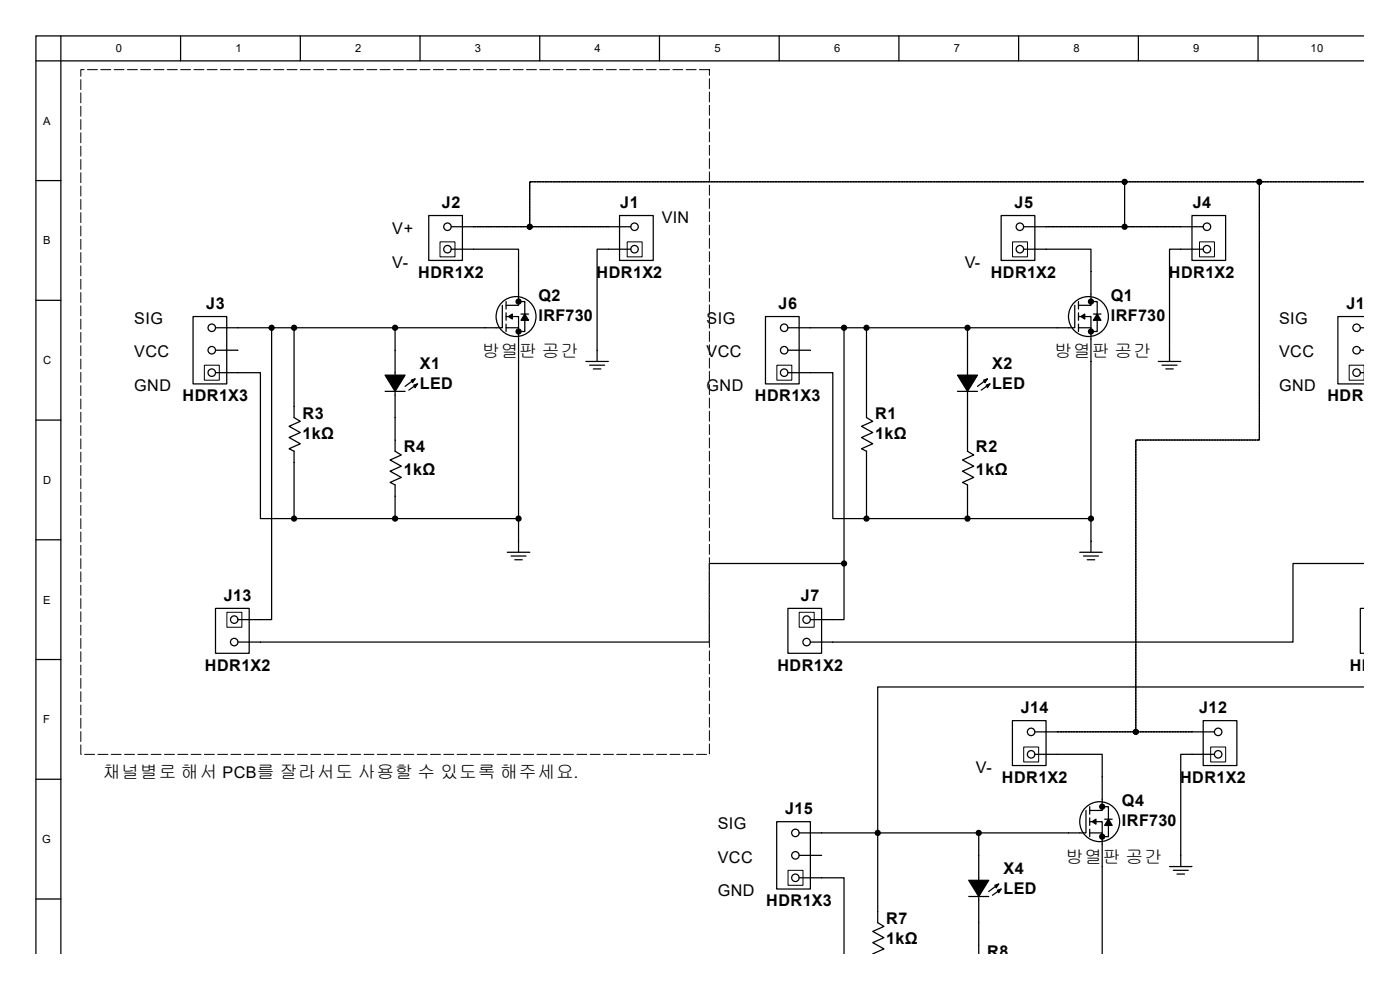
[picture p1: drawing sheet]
<svg xmlns="http://www.w3.org/2000/svg" width="297mm" height="210mm" viewBox="0 0 297 210" stroke-linecap="round" stroke-linejoin="round" font-family="sans-serif">
<g fill="none" stroke="#000" stroke-width=".26">
<path d="M7.6 12.9h281.8M12.9 7.6v194.8M38.3 7.6v5.3M63.7 7.6v5.3M89.1 7.6v5.3M114.5 7.6v5.3M139.9 7.6v5.3M165.3 7.6v5.3M190.7 7.6v5.3M216.1 7.6v5.3M241.5 7.6v5.3M266.9 7.6v5.3"/>
<path d="M289.4 7.6h-281.8v194.8M7.6 38.3h5.3M91 45.7h7.1v9.5h-7.1zM95.7 52.9h14.3v11.9h-2.6M95.7 48.1h4.8M129.1 48.1h4.7M131.4 45.7h7.2v9.5h-7.2zM133.8 52.9h-7.1v23.8M212.4 45.7h7.1v9.5h-7.1zM217.2 52.9h14.2v11.9h-2.6M217.2 48.1h4.7M250.5 48.1h4.7"/>
<path d="M252.9 45.7h7.1v9.5h-7.1zM255.2 52.9h-7.1v23.8M7.6 63.7h5.3M41 67.1h7.1v14.3h-7.1zM45.7 79.1h9.5v30.9h7.2M45.7 74.3h4.8M57.6 69.5v61.9h-7.1M62.4 69.5v19.1l1.3 .8-2.4 1 2.4 1.4-2.4 1 2.4 1.3-2.4 1.1 1.1 .5v14.3M83.8 69.5v26.2l1.3 .8-2.3 1.1 2.3 1.3-2.3 1.1 2.3 1.3-2.3 1 1 .6v7.1M106.6 64.8v4.7h-60.9M107.4 67.1h2.6v2.4M107.4 69.5h2.6v47.6"/>
<path d="M107.4 64v1.6M107.4 66.4v1.5M107.4 68.7v1.6M110 64h1.3v6.3h-1.3M110.5 66.6h1.6M124.3 76.7h4.8M125.1 77.5h3.2M125.9 78.3h1.6M162.4 67.1h7.1v14.3h-7.1zM167.2 79.1h9.5v30.9h7.1M167.2 74.3h4.7M179.1 69.5v50"/>
<path d="M183.8 69.5v19.1l1.3 .8-2.3 1 2.3 1.4-2.3 1 2.3 1.3-2.3 1.1 1 .5v14.3M205.2 69.5v26.2l1.4 .8-2.4 1.1 2.4 1.3-2.4 1.1 2.4 1.3-2.4 1 1 .6v7.1M228 64.8v4.7h-60.8M228.8 67.1h2.6v2.4M228.8 69.5h2.6v47.6M228.8 64v1.6M228.8 66.4v1.5M228.8 68.7v1.6M231.4 64h1.4v6.3h-1.4M232 66.6h1.6M245.7 76.7h4.8M246.5 77.5h3.2"/>
<path d="M247.3 78.3h1.6M288.6 69.5h.8M288.6 79.1h.8M288.6 74.3h.8M289.4 67.1h-5.6v14.3h5.6M7.6 89.1h5.3M81.7 83h4.2M88 80.4l-2.1 1.6M88.6 81.4l-1.9 1.4M203.1 83h4.3M209.5 80.4l-2.1 1.6M210 81.4l-1.8 1.4"/>
<path d="M7.6 114.5h5.3M62.4 110h47.6M107.6 117.1h4.8M108.4 117.9h3.2M109.2 118.7h1.6M179.1 119.5v11.9h-7.2M179.1 119.5h-28.6v16.7h-100M183.8 110h47.6M229.1 117.1h4.7M229.9 117.9h3.1M230.6 118.7h1.6M289.4 119.5h-15.1v16.7h-102.4"/>
<path d="M7.6 139.9h5.3M45.7 129.1h7.2v9.5h-7.2zM167.2 129.1h7.1v9.5h-7.1zM289.4 129.1h-.8v9.5h.8M214.8 152.9h7.1v9.5h-7.1zM219.5 155.2h4.8M252.9 155.2h4.7M255.2 152.9h7.2v9.5h-7.2zM289.4 145.7h-103.2v50l1.3 .8-2.4 1.1 2.4 1.3-2.4 1.1 2.4 1.3-2.4 1 .2 .1M7.6 165.3h5.3M164.8 174.3h7.1v14.3h-7.1zM207.6 176.7v25.7"/>
<path d="M219.5 160h14.3v11.9h-2.6M230.4 171.9v4.8h-60.9M231.2 174.3h2.6v2.4M231.2 176.7h2.6v25.7M231.2 171.1v1.6M231.2 173.5v1.6M231.2 175.9v1.6M233.8 171.1h1.3v6.4h-1.3M234.3 173.8h1.6M257.6 160h-7.1v23.8M7.6 190.7h5.3M169.5 186.2h9.6v16.2"/>
<path d="M169.5 181.4h4.8M205.5 190.2h4.2M211.9 187.5l-2.2 1.6M212.4 188.6l-1.9 1.3M248.1 183.8h4.8M248.9 184.6h3.2M249.7 185.4h1.6"/>
<circle cx="94.9" cy="48.1" r=".79"/>
<circle cx="94.9" cy="52.9" r=".79"/>
<circle cx="134.6" cy="48.1" r=".79"/>
<circle cx="134.6" cy="52.9" r=".79"/>
<circle cx="216.4" cy="52.9" r=".79"/>
<circle cx="216.4" cy="48.1" r=".79"/>
<circle cx="256" cy="52.9" r=".79"/>
<circle cx="256" cy="48.1" r=".79"/>
<circle cx="44.9" cy="74.3" r=".79"/>
<circle cx="44.9" cy="79.1" r=".79"/>
<circle cx="44.9" cy="69.5" r=".79"/>
<circle cx="109.5" cy="67.1" r="4.2"/>
<circle cx="166.4" cy="74.3" r=".79"/>
<circle cx="166.4" cy="79.1" r=".79"/>
<circle cx="166.4" cy="69.5" r=".79"/>
<circle cx="230.9" cy="67.1" r="4.2"/>
<circle cx="287.8" cy="69.5" r=".79"/>
<circle cx="287.8" cy="74.3" r=".79"/>
<circle cx="287.8" cy="79.1" r=".79"/>
<circle cx="49.7" cy="131.4" r=".79"/>
<circle cx="49.7" cy="136.2" r=".79"/>
<circle cx="171.1" cy="131.4" r=".79"/>
<circle cx="171.1" cy="136.2" r=".79"/>
<circle cx="218.7" cy="155.2" r=".79"/>
<circle cx="258.4" cy="155.2" r=".79"/>
<circle cx="168.7" cy="176.7" r=".79"/>
<circle cx="218.7" cy="160" r=".79"/>
<circle cx="233.3" cy="174.3" r="4.2"/>
<circle cx="258.4" cy="160" r=".79"/>
<circle cx="168.7" cy="186.2" r=".79"/>
<circle cx="168.7" cy="181.4" r=".79"/>
</g>
<g fill="#000" stroke="#000" stroke-width=".26">
<path d="M81.7 79.6h4.2l-2.1 3.4zM107.9 67.1l.8-.5v1.1zM111.3 66.6l.8 1.3h-1.6zM203.1 79.6h4.3l-2.2 3.4zM229.3 67.1l.8-.5v1.1zM232.8 66.6l.8 1.3h-1.6zM87.3 80.6l.7-.2-.5 .8zM87.8 81.7l.8-.3-.6 .8zM208.7 80.6l.8-.2-.5 .8zM209.2 81.7l.8-.3-.5 .8zM231.7 174.3l.8-.5v1zM235.1 173.8l.8 1.3h-1.6z"/>
<path d="M205.5 186.7h4.2l-2.1 3.5zM211.1 187.8l.8-.3-.6 .8zM211.6 188.8l.8-.2-.5 .8z"/>
<circle cx="238.6" cy="48.1" r=".53"/>
<circle cx="57.6" cy="69.5" r=".53"/>
<circle cx="62.4" cy="69.5" r=".53"/>
<circle cx="83.8" cy="69.5" r=".53"/>
<circle cx="110" cy="70.3" r=".53"/>
<circle cx="110" cy="64" r=".53"/>
<circle cx="179.1" cy="69.5" r=".53"/>
<circle cx="183.8" cy="69.5" r=".53"/>
<circle cx="205.2" cy="69.5" r=".53"/>
<circle cx="231.4" cy="70.3" r=".53"/>
<circle cx="231.4" cy="64" r=".53"/>
<circle cx="62.4" cy="110" r=".53"/>
<circle cx="83.8" cy="110" r=".53"/>
<circle cx="110" cy="110" r=".53"/>
<circle cx="179.1" cy="119.5" r=".53"/>
<circle cx="183.8" cy="110" r=".53"/>
<circle cx="205.2" cy="110" r=".53"/>
<circle cx="231.4" cy="110" r=".53"/>
<circle cx="186.2" cy="176.7" r=".53"/>
<circle cx="207.6" cy="176.7" r=".53"/>
<circle cx="233.8" cy="177.5" r=".53"/>
<circle cx="233.8" cy="171.1" r=".53"/>
</g>
<path d="M93.3 51.3h3.2v3.2h-3.2zM133.1 51.3h3.1v3.2h-3.1zM214.8 51.3h3.2v3.2h-3.2zM254.5 51.3h3.1v3.2h-3.1zM43.3 77.5h3.2v3.1h-3.2zM164.8 77.5h3.2v3.1h-3.2zM286.2 77.5h3.2v3.1h-3.2zM48.1 129.9h3.2v3.2h-3.2zM169.5 129.9h3.2v3.2h-3.2zM217.2 158.5h3.1v3.1h-3.1zM256.8 158.5h3.2v3.1h-3.2zM167.2 184.6h3.1v3.2h-3.1z" fill="none" stroke="#000" stroke-width=".21"/>
<path d="M17.1 14.8h133.4v145.2h-133.4z" fill="none" stroke="#fff" stroke-width=".21" stroke-dasharray="2.1 .7"/>
<path d="M17.1 14.8h133.4v145.2h-133.4z" fill="none" stroke="#000" stroke-width=".21" stroke-dasharray="2.1 .7"/>
<path d="M238.6 38.6h-126.2v9.5M238.6 38.6h28.6M267.2 38.6h22.2M112.4 48.1h-11.9M129.1 48.1h-16.7M238.6 48.1h-16.7M238.6 48.1v-9.5M250.5 48.1h-11.9M224.3 155.2h16.7M241 155.2h11.9M241 155.2v-61.9h26.2v-54.7" fill="none" stroke="#000" stroke-width=".26" stroke-dasharray=".3 .1"/>
<g fill="#000" stroke="#000" stroke-width=".26" stroke-dasharray=".3 .1">
<circle cx="238.6" cy="38.6" r=".53"/>
<circle cx="267.2" cy="38.6" r=".53"/>
<circle cx="112.4" cy="48.1" r=".53"/>
<circle cx="241" cy="155.2" r=".53"/>
</g>
<g font-size="3.8">
<text x="102.3" y="75.8">방열판 공간</text>
<text x="223.7" y="75.8">방열판 공간</text>
<text x="21.8" y="165">채널별로 해서 PCB를 잘라서도 사용할 수 있도록 해주세요.</text>
<text x="226.1" y="183">방열판 공간</text>
</g>
<g font-size="3.4">
<text x="93.7" y="44.1">J2</text>
<text x="131.6" y="44.1">J1</text>
<text x="140.4" y="47.2">VIN</text>
<text x="215.2" y="44.1">J5</text>
<text x="253" y="44.1">J4</text>
<text x="83.2" y="49.7">V+</text>
<text x="83.2" y="56.8">V-</text>
<text x="88.7" y="58.9">HDR1X2</text>
<text x="126.6" y="58.9">HDR1X2</text>
<text x="204.7" y="56.8">V-</text>
<text x="210.2" y="58.9">HDR1X2</text>
<text x="248" y="58.9">HDR1X2</text>
<text x="43.7" y="65.5">J3</text>
<text x="114.2" y="63.9">Q2</text>
<text x="165.2" y="65.5">J6</text>
<text x="235.6" y="63.9">Q1</text>
<text x="285.6" y="65.5">J10</text>
<text x="28.5" y="68.7">SIG</text>
<text x="114.2" y="68.2">IRF730</text>
<text x="149.9" y="68.7">SIG</text>
<text x="235.6" y="68.2">IRF730</text>
<text x="271.4" y="68.7">SIG</text>
<text x="28.5" y="75.8">VCC</text>
<text x="149.9" y="75.8">VCC</text>
<text x="271.4" y="75.8">VCC</text>
<text x="28.5" y="83">GND</text>
<text x="89.1" y="78.2">X1</text>
<text x="89.1" y="82.5">LED</text>
<text x="149.9" y="83">GND</text>
<text x="210.5" y="78.2">X2</text>
<text x="210.5" y="82.5">LED</text>
<text x="271.4" y="83">GND</text>
<text x="38.7" y="85.1">HDR1X3</text>
<text x="64.2" y="88.8">R3</text>
<text x="160.1" y="85.1">HDR1X3</text>
<text x="185.6" y="88.8">R1</text>
<text x="281.6" y="85.1">HDR1X3</text>
<text x="64.2" y="93">1kΩ</text>
<text x="85.6" y="95.9">R4</text>
<text x="185.6" y="93">1kΩ</text>
<text x="207" y="95.9">R2</text>
<text x="85.6" y="100.7">1kΩ</text>
<text x="207" y="100.7">1kΩ</text>
<text x="47.5" y="127.4">J13</text>
<text x="169.9" y="127.4">J7</text>
<text x="43.5" y="142.2">HDR1X2</text>
<text x="164.9" y="142.2">HDR1X2</text>
<text x="286.3" y="142.2">HDR1X</text>
<text x="216.6" y="151.2">J14</text>
<text x="254.4" y="151.2">J12</text>
<text x="207" y="163.9">V-</text>
<text x="212.6" y="166">HDR1X2</text>
<text x="250.4" y="166">HDR1X2</text>
<text x="166.6" y="172.7">J15</text>
<text x="238" y="171.1">Q4</text>
<text x="152.3" y="175.9">SIG</text>
<text x="238" y="175.3">IRF730</text>
<text x="152.3" y="183">VCC</text>
<text x="212.9" y="185.4">X4</text>
<text x="152.3" y="190.1">GND</text>
<text x="212.9" y="189.6">LED</text>
<text x="162.6" y="192.2">HDR1X3</text>
<text x="188" y="196">R7</text>
<text x="188" y="200.2">1kΩ</text>
<text x="209.4" y="203.1">R8</text>
</g>
<g font-size="2.4">
<text x="24.6" y="11.1">0</text>
<text x="50" y="11.1">1</text>
<text x="75.4" y="11.1">2</text>
<text x="100.8" y="11.1">3</text>
<text x="126.2" y="11.1">4</text>
<text x="151.5" y="11.1">5</text>
<text x="176.9" y="11.1">6</text>
<text x="202.3" y="11.1">7</text>
<text x="227.7" y="11.1">8</text>
<text x="253.1" y="11.1">9</text>
<text x="278" y="11.1">10</text>
<text x="9.2" y="26.5">A</text>
<text x="9.2" y="51.9">B</text>
<text x="9.2" y="77.3">C</text>
<text x="9.2" y="102.7">D</text>
<text x="9.2" y="128.1">E</text>
<text x="9.2" y="153.4">F</text>
<text x="8.9" y="178.8">G</text>
</g>
</svg>
